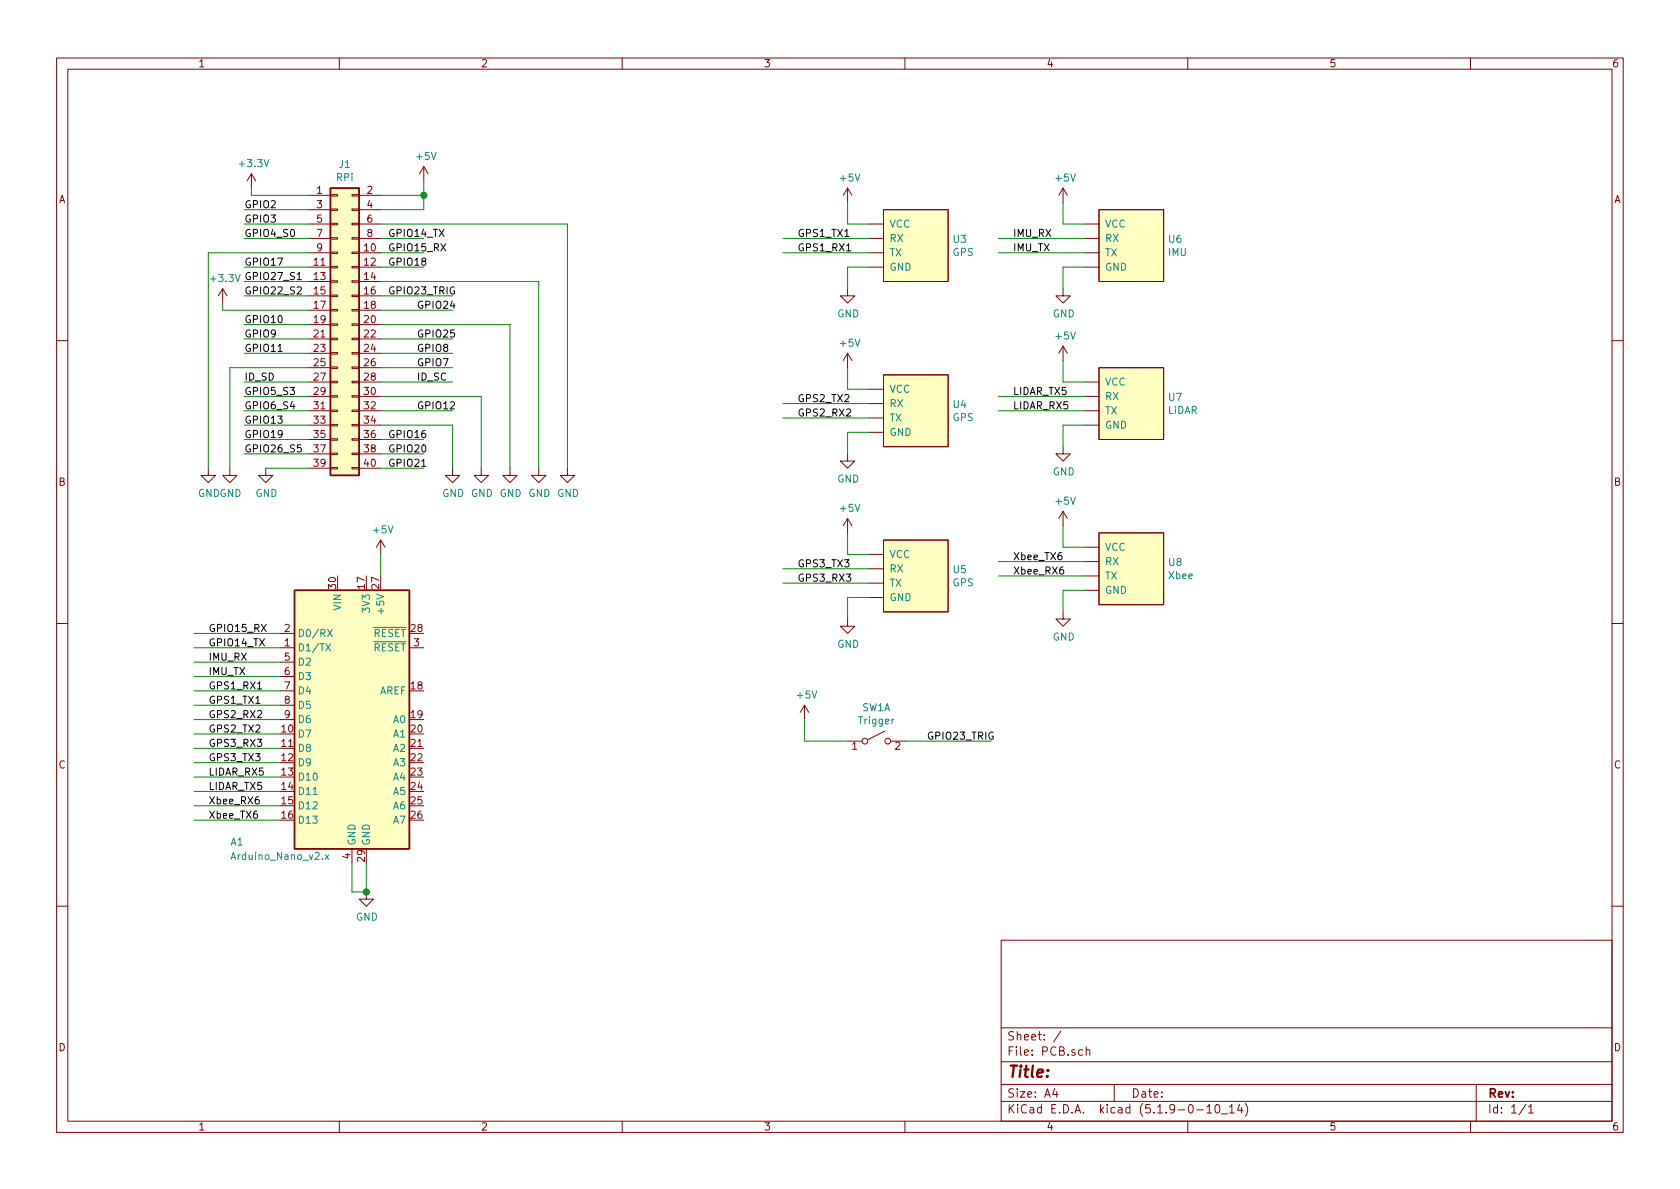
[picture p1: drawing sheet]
EESchema Schematic File Version 4
EELAYER 30 0
EELAYER END
$Descr A4 11693 8268
encoding utf-8
Sheet 1 1
Title ""
Date ""
Rev ""
Comp ""
Comment1 ""
Comment2 ""
Comment3 ""
Comment4 ""
$EndDescr
$Comp
L Connector_Generic:Conn_02x20_Odd_Even J1
U 1 1
P 2350 2250
F 0 "J1" H 2400 3367 50  0000 C CNN
F 1 "RPi" H 2400 3276 50  0000 C CNN
F 2 "" H 2350 2250 50  0001 C CNN
F 3 "~" H 2350 2250 50  0001 C CNN
	1    2350 2250
	1    0    0    -1  
$EndComp
Text Label 1700 1450 0    50   ~ 0
GPIO2
Wire Wire Line
	2150 3250 1850 3250
Wire Wire Line
	2650 1350 2950 1350
Wire Wire Line
	2950 1450 2650 1450
Wire Wire Line
	2950 1650 2650 1650
Wire Wire Line
	2650 1750 2950 1750
Wire Wire Line
	2950 1850 2650 1850
Wire Wire Line
	2950 3050 2650 3050
Wire Wire Line
	2950 3150 2650 3150
Wire Wire Line
	2950 3250 2650 3250
Text Label 1700 1550 0    50   ~ 0
GPIO3
Text Label 1700 1650 0    50   ~ 0
GPIO4_S0
Text Label 1700 1850 0    50   ~ 0
GPIO17
Text Label 1700 1950 0    50   ~ 0
GPIO27_S1
Text Label 1700 2250 0    50   ~ 0
GPIO10
Text Label 1700 2350 0    50   ~ 0
GPIO9
Text Label 1700 2450 0    50   ~ 0
GPIO11
Text Label 1700 2950 0    50   ~ 0
GPIO13
Text Label 1700 3050 0    50   ~ 0
GPIO19
Text Label 2700 1650 0    50   ~ 0
GPIO14_TX
Text Label 2700 1750 0    50   ~ 0
GPIO15_RX
Text Label 2700 1850 0    50   ~ 0
GPIO18
Text Label 2700 2050 0    50   ~ 0
GPIO23_TRIG
Text Label 2900 2150 0    50   ~ 0
GPIO24
Text Label 2900 2350 0    50   ~ 0
GPIO25
Text Label 2900 2450 0    50   ~ 0
GPIO8
Text Label 2900 2550 0    50   ~ 0
GPIO7
Text Label 2900 2850 0    50   ~ 0
GPIO12
Text Label 2700 3050 0    50   ~ 0
GPIO16
Text Label 2700 3150 0    50   ~ 0
GPIO20
Text Label 2700 3250 0    50   ~ 0
GPIO21
Wire Wire Line
	1750 1350 2150 1350
Wire Wire Line
	1750 1300 1750 1350
$Comp
L power:+3.3V #PWR0101
U 1 1
P 1750 1300
F 0 "#PWR0101" H 1750 1150 50  0001 C CNN
F 1 "+3.3V" H 1765 1473 50  0000 C CNN
F 2 "" H 1750 1300 50  0001 C CNN
F 3 "" H 1750 1300 50  0001 C CNN
	1    1750 1300
	1    0    0    -1  
$EndComp
Wire Wire Line
	1550 2100 1550 2150
$Comp
L power:+3.3V #PWR0102
U 1 1
P 1550 2100
F 0 "#PWR0102" H 1550 1950 50  0001 C CNN
F 1 "+3.3V" H 1565 2273 50  0000 C CNN
F 2 "" H 1550 2100 50  0001 C CNN
F 3 "" H 1550 2100 50  0001 C CNN
	1    1550 2100
	1    0    0    -1  
$EndComp
Wire Wire Line
	2950 1450 2950 1350
Connection ~ 2950 1350
Wire Wire Line
	2950 1350 2950 1250
$Comp
L power:+5V #PWR0103
U 1 1
P 2950 1250
F 0 "#PWR0103" H 2950 1100 50  0001 C CNN
F 1 "+5V" H 2965 1423 50  0000 C CNN
F 2 "" H 2950 1250 50  0001 C CNN
F 3 "" H 2950 1250 50  0001 C CNN
	1    2950 1250
	1    0    0    -1  
$EndComp
Wire Wire Line
	3150 2950 3150 3250
Wire Wire Line
	2650 2950 3150 2950
$Comp
L power:GND #PWR0104
U 1 1
P 3150 3250
F 0 "#PWR0104" H 3150 3000 50  0001 C CNN
F 1 "GND" H 3155 3077 50  0000 C CNN
F 2 "" H 3150 3250 50  0001 C CNN
F 3 "" H 3150 3250 50  0001 C CNN
	1    3150 3250
	1    0    0    -1  
$EndComp
$Comp
L power:GND #PWR0105
U 1 1
P 1850 3250
F 0 "#PWR0105" H 1850 3000 50  0001 C CNN
F 1 "GND" H 1855 3077 50  0000 C CNN
F 2 "" H 1850 3250 50  0001 C CNN
F 3 "" H 1850 3250 50  0001 C CNN
	1    1850 3250
	1    0    0    -1  
$EndComp
Wire Wire Line
	3350 2750 3350 3250
Wire Wire Line
	2650 2750 3350 2750
$Comp
L power:GND #PWR0106
U 1 1
P 3350 3250
F 0 "#PWR0106" H 3350 3000 50  0001 C CNN
F 1 "GND" H 3355 3077 50  0000 C CNN
F 2 "" H 3350 3250 50  0001 C CNN
F 3 "" H 3350 3250 50  0001 C CNN
	1    3350 3250
	1    0    0    -1  
$EndComp
Text Label 2900 2650 0    50   ~ 0
ID_SC
$Comp
L power:GND #PWR0107
U 1 1
P 3550 3250
F 0 "#PWR0107" H 3550 3000 50  0001 C CNN
F 1 "GND" H 3555 3077 50  0000 C CNN
F 2 "" H 3550 3250 50  0001 C CNN
F 3 "" H 3550 3250 50  0001 C CNN
	1    3550 3250
	1    0    0    -1  
$EndComp
Wire Wire Line
	3550 2250 3550 3250
Wire Wire Line
	2650 2250 3550 2250
Wire Wire Line
	3950 1550 3950 3250
$Comp
L power:GND #PWR0108
U 1 1
P 3950 3250
F 0 "#PWR0108" H 3950 3000 50  0001 C CNN
F 1 "GND" H 3955 3077 50  0000 C CNN
F 2 "" H 3950 3250 50  0001 C CNN
F 3 "" H 3950 3250 50  0001 C CNN
	1    3950 3250
	1    0    0    -1  
$EndComp
Wire Wire Line
	2650 1550 3950 1550
Wire Wire Line
	2650 1950 3750 1950
$Comp
L power:GND #PWR0109
U 1 1
P 3750 3250
F 0 "#PWR0109" H 3750 3000 50  0001 C CNN
F 1 "GND" H 3755 3077 50  0000 C CNN
F 2 "" H 3750 3250 50  0001 C CNN
F 3 "" H 3750 3250 50  0001 C CNN
	1    3750 3250
	1    0    0    -1  
$EndComp
Wire Wire Line
	3750 1950 3750 3250
Text Label 1700 2650 0    50   ~ 0
ID_SD
Wire Wire Line
	1600 2550 1600 3250
$Comp
L power:GND #PWR0110
U 1 1
P 1600 3250
F 0 "#PWR0110" H 1600 3000 50  0001 C CNN
F 1 "GND" H 1605 3077 50  0000 C CNN
F 2 "" H 1600 3250 50  0001 C CNN
F 3 "" H 1600 3250 50  0001 C CNN
	1    1600 3250
	1    0    0    -1  
$EndComp
Wire Wire Line
	1450 1750 1450 3250
Wire Wire Line
	1450 1750 2150 1750
$Comp
L power:GND #PWR0111
U 1 1
P 1450 3250
F 0 "#PWR0111" H 1450 3000 50  0001 C CNN
F 1 "GND" H 1455 3077 50  0000 C CNN
F 2 "" H 1450 3250 50  0001 C CNN
F 3 "" H 1450 3250 50  0001 C CNN
	1    1450 3250
	1    0    0    -1  
$EndComp
$Comp
L Switch:SW_DPST_x2 SW1
U 1 1
P 6100 5150
F 0 "SW1" H 6100 5385 50  0000 C CNN
F 1 "Trigger" H 6100 5294 50  0000 C CNN
F 2 "" H 6100 5150 50  0001 C CNN
F 3 "~" H 6100 5150 50  0001 C CNN
	1    6100 5150
	1    0    0    -1  
$EndComp
Wire Wire Line
	5900 5150 5600 5150
$Comp
L power:+5V #PWR0118
U 1 1
P 5600 5000
F 0 "#PWR0118" H 5600 4850 50  0001 C CNN
F 1 "+5V" H 5615 5173 50  0000 C CNN
F 2 "" H 5600 5000 50  0001 C CNN
F 3 "" H 5600 5000 50  0001 C CNN
	1    5600 5000
	1    0    0    -1  
$EndComp
Wire Wire Line
	5600 5150 5600 5000
$Comp
L MtFireDrone:GPS U3
U 1 1
P 6400 1700
F 0 "U3" H 6628 1746 50  0000 L CNN
F 1 "GPS" H 6628 1655 50  0000 L CNN
F 2 "" H 6150 2000 50  0001 C CNN
F 3 "" H 6150 2000 50  0001 C CNN
	1    6400 1700
	1    0    0    -1  
$EndComp
$Comp
L MtFireDrone:GPS U4
U 1 1
P 6400 2850
F 0 "U4" H 6628 2896 50  0000 L CNN
F 1 "GPS" H 6628 2805 50  0000 L CNN
F 2 "" H 6150 3150 50  0001 C CNN
F 3 "" H 6150 3150 50  0001 C CNN
	1    6400 2850
	1    0    0    -1  
$EndComp
$Comp
L MtFireDrone:GPS U5
U 1 1
P 6400 4000
F 0 "U5" H 6628 4046 50  0000 L CNN
F 1 "GPS" H 6628 3955 50  0000 L CNN
F 2 "" H 6150 4300 50  0001 C CNN
F 3 "" H 6150 4300 50  0001 C CNN
	1    6400 4000
	1    0    0    -1  
$EndComp
$Comp
L MtFireDrone:LiDAR U7
U 1 1
P 7900 2800
F 0 "U7" H 8128 2846 50  0000 L CNN
F 1 "LiDAR" H 8128 2755 50  0000 L CNN
F 2 "" H 7650 3100 50  0001 C CNN
F 3 "" H 7650 3100 50  0001 C CNN
	1    7900 2800
	1    0    0    -1  
$EndComp
$Comp
L MtFireDrone:Xbee U8
U 1 1
P 7900 3950
F 0 "U8" H 8128 3996 50  0000 L CNN
F 1 "Xbee" H 8128 3905 50  0000 L CNN
F 2 "" H 7650 4250 50  0001 C CNN
F 3 "" H 7650 4250 50  0001 C CNN
	1    7900 3950
	1    0    0    -1  
$EndComp
$Comp
L MtFireDrone:openMV U6
U 1 1
P 7900 1700
F 0 "U6" H 8128 1746 50  0000 L CNN
F 1 "IMU" H 8128 1655 50  0000 L CNN
F 2 "" H 7650 2000 50  0001 C CNN
F 3 "" H 7650 2000 50  0001 C CNN
	1    7900 1700
	1    0    0    -1  
$EndComp
Wire Wire Line
	6050 1550 5900 1550
Wire Wire Line
	5900 1550 5900 1400
Wire Wire Line
	6050 2700 5900 2700
Wire Wire Line
	5900 2700 5900 2550
Wire Wire Line
	6050 3850 5900 3850
Wire Wire Line
	5900 3850 5900 3700
Wire Wire Line
	7550 1550 7400 1550
Wire Wire Line
	7400 1550 7400 1400
Wire Wire Line
	7550 2650 7400 2650
Wire Wire Line
	7400 2650 7400 2500
Wire Wire Line
	6050 1850 5900 1850
Wire Wire Line
	5900 2000 5900 1850
Wire Wire Line
	6050 3000 5900 3000
Wire Wire Line
	5900 3150 5900 3000
Wire Wire Line
	6050 4150 5900 4150
Wire Wire Line
	7550 1850 7400 1850
Wire Wire Line
	7400 2000 7400 1850
Wire Wire Line
	7550 2950 7400 2950
Wire Wire Line
	7400 3100 7400 2950
Wire Wire Line
	7550 4100 7400 4100
Wire Wire Line
	7400 4250 7400 4100
Wire Wire Line
	7550 3800 7400 3800
Wire Wire Line
	7400 3800 7400 3650
$Comp
L power:+5V #PWR0119
U 1 1
P 5900 1400
F 0 "#PWR0119" H 5900 1250 50  0001 C CNN
F 1 "+5V" H 5915 1573 50  0000 C CNN
F 2 "" H 5900 1400 50  0001 C CNN
F 3 "" H 5900 1400 50  0001 C CNN
	1    5900 1400
	1    0    0    -1  
$EndComp
$Comp
L power:+5V #PWR0120
U 1 1
P 5900 2550
F 0 "#PWR0120" H 5900 2400 50  0001 C CNN
F 1 "+5V" H 5915 2723 50  0000 C CNN
F 2 "" H 5900 2550 50  0001 C CNN
F 3 "" H 5900 2550 50  0001 C CNN
	1    5900 2550
	1    0    0    -1  
$EndComp
$Comp
L power:+5V #PWR0121
U 1 1
P 5900 3700
F 0 "#PWR0121" H 5900 3550 50  0001 C CNN
F 1 "+5V" H 5915 3873 50  0000 C CNN
F 2 "" H 5900 3700 50  0001 C CNN
F 3 "" H 5900 3700 50  0001 C CNN
	1    5900 3700
	1    0    0    -1  
$EndComp
$Comp
L power:+5V #PWR0122
U 1 1
P 7400 1400
F 0 "#PWR0122" H 7400 1250 50  0001 C CNN
F 1 "+5V" H 7415 1573 50  0000 C CNN
F 2 "" H 7400 1400 50  0001 C CNN
F 3 "" H 7400 1400 50  0001 C CNN
	1    7400 1400
	1    0    0    -1  
$EndComp
$Comp
L power:+5V #PWR0123
U 1 1
P 7400 2500
F 0 "#PWR0123" H 7400 2350 50  0001 C CNN
F 1 "+5V" H 7415 2673 50  0000 C CNN
F 2 "" H 7400 2500 50  0001 C CNN
F 3 "" H 7400 2500 50  0001 C CNN
	1    7400 2500
	1    0    0    -1  
$EndComp
$Comp
L power:+5V #PWR0124
U 1 1
P 7400 3650
F 0 "#PWR0124" H 7400 3500 50  0001 C CNN
F 1 "+5V" H 7415 3823 50  0000 C CNN
F 2 "" H 7400 3650 50  0001 C CNN
F 3 "" H 7400 3650 50  0001 C CNN
	1    7400 3650
	1    0    0    -1  
$EndComp
$Comp
L power:GND #PWR0125
U 1 1
P 5900 2000
F 0 "#PWR0125" H 5900 1750 50  0001 C CNN
F 1 "GND" H 5905 1827 50  0000 C CNN
F 2 "" H 5900 2000 50  0001 C CNN
F 3 "" H 5900 2000 50  0001 C CNN
	1    5900 2000
	1    0    0    -1  
$EndComp
$Comp
L power:GND #PWR0126
U 1 1
P 5900 3150
F 0 "#PWR0126" H 5900 2900 50  0001 C CNN
F 1 "GND" H 5905 2977 50  0000 C CNN
F 2 "" H 5900 3150 50  0001 C CNN
F 3 "" H 5900 3150 50  0001 C CNN
	1    5900 3150
	1    0    0    -1  
$EndComp
Wire Wire Line
	5900 4300 5900 4150
$Comp
L power:GND #PWR0127
U 1 1
P 5900 4300
F 0 "#PWR0127" H 5900 4050 50  0001 C CNN
F 1 "GND" H 5905 4127 50  0000 C CNN
F 2 "" H 5900 4300 50  0001 C CNN
F 3 "" H 5900 4300 50  0001 C CNN
	1    5900 4300
	1    0    0    -1  
$EndComp
$Comp
L power:GND #PWR0128
U 1 1
P 7400 2000
F 0 "#PWR0128" H 7400 1750 50  0001 C CNN
F 1 "GND" H 7405 1827 50  0000 C CNN
F 2 "" H 7400 2000 50  0001 C CNN
F 3 "" H 7400 2000 50  0001 C CNN
	1    7400 2000
	1    0    0    -1  
$EndComp
$Comp
L power:GND #PWR0129
U 1 1
P 7400 3100
F 0 "#PWR0129" H 7400 2850 50  0001 C CNN
F 1 "GND" H 7405 2927 50  0000 C CNN
F 2 "" H 7400 3100 50  0001 C CNN
F 3 "" H 7400 3100 50  0001 C CNN
	1    7400 3100
	1    0    0    -1  
$EndComp
$Comp
L power:GND #PWR0130
U 1 1
P 7400 4250
F 0 "#PWR0130" H 7400 4000 50  0001 C CNN
F 1 "GND" H 7405 4077 50  0000 C CNN
F 2 "" H 7400 4250 50  0001 C CNN
F 3 "" H 7400 4250 50  0001 C CNN
	1    7400 4250
	1    0    0    -1  
$EndComp
Text Label 1450 4800 0    50   ~ 0
GPS1_RX1
Text Label 1450 5000 0    50   ~ 0
GPS2_RX2
Text Label 1450 5200 0    50   ~ 0
GPS3_RX3
Text Label 1450 5400 0    50   ~ 0
LIDAR_RX5
Text Label 1450 5600 0    50   ~ 0
Xbee_RX6
Wire Wire Line
	1350 5600 1950 5600
Wire Wire Line
	1350 5400 1950 5400
Wire Wire Line
	1350 5300 1950 5300
Wire Wire Line
	1350 5100 1950 5100
Wire Wire Line
	1350 4800 1950 4800
Text Label 1450 4900 0    50   ~ 0
GPS1_TX1
Text Label 1450 5100 0    50   ~ 0
GPS2_TX2
Text Label 1450 5300 0    50   ~ 0
GPS3_TX3
Text Label 1450 5500 0    50   ~ 0
LIDAR_TX5
Text Label 1450 5700 0    50   ~ 0
Xbee_TX6
Wire Wire Line
	1350 5700 1950 5700
Wire Wire Line
	1350 5500 1950 5500
Wire Wire Line
	1350 5200 1950 5200
Wire Wire Line
	1350 5000 1950 5000
Wire Wire Line
	1350 4900 1950 4900
Text Label 5550 1750 0    50   ~ 0
GPS1_RX1
Text Label 5550 2900 0    50   ~ 0
GPS2_RX2
Text Label 5550 4050 0    50   ~ 0
GPS3_RX3
Wire Wire Line
	5450 4050 6050 4050
Wire Wire Line
	5450 2900 6050 2900
Wire Wire Line
	5450 1750 6050 1750
Text Label 5550 1650 0    50   ~ 0
GPS1_TX1
Text Label 5550 2800 0    50   ~ 0
GPS2_TX2
Text Label 5550 3950 0    50   ~ 0
GPS3_TX3
Wire Wire Line
	5450 3950 6050 3950
Wire Wire Line
	5450 2800 6050 2800
Wire Wire Line
	5450 1650 6050 1650
Text Label 7050 2850 0    50   ~ 0
LIDAR_RX5
Text Label 7050 4000 0    50   ~ 0
Xbee_RX6
Wire Wire Line
	6950 4000 7550 4000
Wire Wire Line
	6950 2850 7550 2850
Text Label 7050 2750 0    50   ~ 0
LIDAR_TX5
Text Label 7050 3900 0    50   ~ 0
Xbee_TX6
Wire Wire Line
	6950 3900 7550 3900
Wire Wire Line
	6950 2750 7550 2750
Wire Wire Line
	1550 2150 2150 2150
Wire Wire Line
	2150 2050 1700 2050
Text Label 1700 2050 0    50   ~ 0
GPIO22_S2
Wire Wire Line
	1700 1950 2150 1950
Wire Wire Line
	1700 1850 2150 1850
Wire Wire Line
	1700 1650 2150 1650
Wire Wire Line
	1700 1450 2150 1450
Wire Wire Line
	1700 1550 2150 1550
Wire Wire Line
	1700 2250 2150 2250
Wire Wire Line
	1700 2350 2150 2350
Wire Wire Line
	1700 2450 2150 2450
Wire Wire Line
	1600 2550 2150 2550
Wire Wire Line
	1700 2650 2150 2650
Wire Wire Line
	1700 2950 2150 2950
Wire Wire Line
	1700 3050 2150 3050
Wire Wire Line
	2150 2750 1700 2750
Wire Wire Line
	2150 2850 1700 2850
Text Label 1700 2750 0    50   ~ 0
GPIO5_S3
Text Label 1700 2850 0    50   ~ 0
GPIO6_S4
Wire Wire Line
	2150 3150 1700 3150
Text Label 1700 3150 0    50   ~ 0
GPIO26_S5
Wire Wire Line
	2650 2050 3150 2050
Wire Wire Line
	2650 2150 3150 2150
Wire Wire Line
	2650 2350 3150 2350
Wire Wire Line
	2650 2450 3150 2450
Wire Wire Line
	2650 2550 3150 2550
Wire Wire Line
	2650 2650 3150 2650
Wire Wire Line
	2650 2850 3150 2850
Text Label 6450 5150 0    50   ~ 0
GPIO23_TRIG
Wire Wire Line
	6300 5150 6900 5150
$Comp
L MCU_Module:Arduino_Nano_v2.x A1
U 1 1
P 2450 5000
F 0 "A1" H 1650 4150 50  0000 C CNN
F 1 "Arduino_Nano_v2.x" H 1950 4050 50  0000 C CNN
F 2 "Module:Arduino_Nano" H 2450 5000 50  0001 C CIN
F 3 "https://www.arduino.cc/en/uploads/Main/ArduinoNanoManual23.pdf" H 2450 5000 50  0001 C CNN
	1    2450 5000
	1    0    0    -1  
$EndComp
Text Label 1450 4600 0    50   ~ 0
IMU_RX
Wire Wire Line
	1350 4600 1950 4600
Text Label 1450 4700 0    50   ~ 0
IMU_TX
Wire Wire Line
	1350 4700 1950 4700
Text Label 1450 4500 0    50   ~ 0
GPIO14_TX
Text Label 1450 4400 0    50   ~ 0
GPIO15_RX
Wire Wire Line
	1350 4500 1950 4500
Wire Wire Line
	1350 4400 1950 4400
$Comp
L power:+5V #PWR02
U 1 1
P 2650 3850
F 0 "#PWR02" H 2650 3700 50  0001 C CNN
F 1 "+5V" H 2665 4023 50  0000 C CNN
F 2 "" H 2650 3850 50  0001 C CNN
F 3 "" H 2650 3850 50  0001 C CNN
	1    2650 3850
	1    0    0    -1  
$EndComp
Wire Wire Line
	2650 3850 2650 4000
Wire Wire Line
	2450 6000 2450 6200
Wire Wire Line
	2450 6200 2550 6200
Wire Wire Line
	2550 6200 2550 6000
$Comp
L power:GND #PWR01
U 1 1
P 2550 6200
F 0 "#PWR01" H 2550 5950 50  0001 C CNN
F 1 "GND" H 2555 6027 50  0000 C CNN
F 2 "" H 2550 6200 50  0001 C CNN
F 3 "" H 2550 6200 50  0001 C CNN
	1    2550 6200
	1    0    0    -1  
$EndComp
Connection ~ 2550 6200
Text Label 7050 1650 0    50   ~ 0
IMU_RX
Wire Wire Line
	6950 1650 7550 1650
Text Label 7050 1750 0    50   ~ 0
IMU_TX
Wire Wire Line
	6950 1750 7550 1750
$EndSCHEMATC
